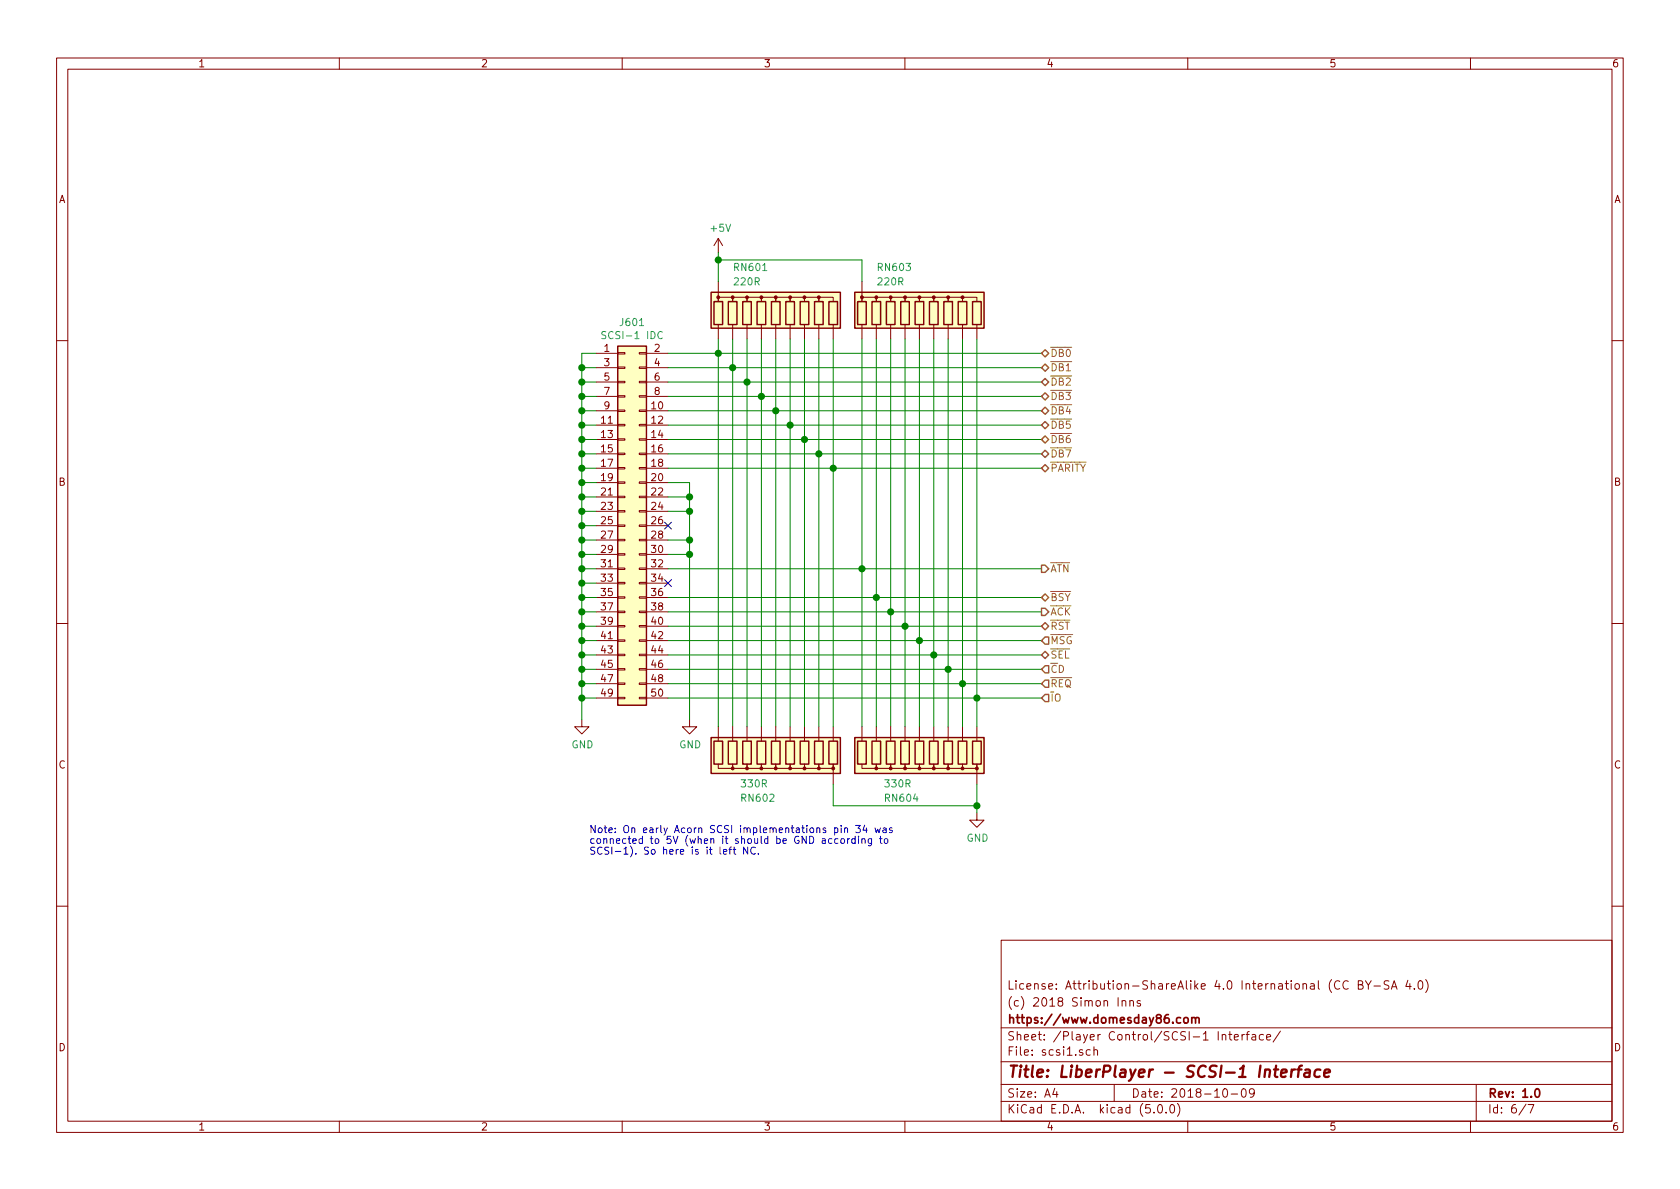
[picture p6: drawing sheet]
EESchema Schematic File Version 4
LIBS:LiberPlayer-cache
EELAYER 26 0
EELAYER END
$Descr A4 11693 8268
encoding utf-8
Sheet 6 7
Title "LiberPlayer - SCSI-1 Interface"
Date "2018-10-09"
Rev "1.0"
Comp "https://www.domesday86.com"
Comment1 "(c) 2018 Simon Inns"
Comment2 "License: Attribution-ShareAlike 4.0 International (CC BY-SA 4.0)"
Comment3 ""
Comment4 ""
$EndDescr
$Comp
L Connector_Generic:Conn_02x25_Odd_Even J?
U 1 1
P 4350 3650
AR Path="/5BB771D8/5BB805CB" Ref="J?"  Part="1" 
AR Path="/5BBDA596/5BBE21AF/5BB805CB" Ref="J601"  Part="1" 
F 0 "J601" H 4400 5067 50  0000 C CNN
F 1 "SCSI-1 IDC" H 4400 4976 50  0000 C CNN
F 2 "Connector_IDC:IDC-Header_2x25_P2.54mm_Vertical" H 4350 3650 50  0001 C CNN
F 3 "~" H 4350 3650 50  0001 C CNN
	1    4350 3650
	1    0    0    -1  
$EndComp
Wire Wire Line
	4150 2450 4050 2450
Wire Wire Line
	4050 2450 4050 2550
$Comp
L power:GND #PWR?
U 1 1
P 4050 5000
AR Path="/5BB771D8/5BD9C3C9" Ref="#PWR?"  Part="1" 
AR Path="/5BBDA596/5BBE21AF/5BD9C3C9" Ref="#PWR0601"  Part="1" 
F 0 "#PWR0601" H 4050 4750 50  0001 C CNN
F 1 "GND" H 4055 4827 50  0000 C CNN
F 2 "" H 4050 5000 50  0001 C CNN
F 3 "" H 4050 5000 50  0001 C CNN
	1    4050 5000
	1    0    0    -1  
$EndComp
Wire Wire Line
	4150 2550 4050 2550
Connection ~ 4050 2550
Wire Wire Line
	4050 2550 4050 2650
Wire Wire Line
	4150 2650 4050 2650
Wire Wire Line
	4150 2750 4050 2750
Wire Wire Line
	4150 2850 4050 2850
Wire Wire Line
	4150 2950 4050 2950
Wire Wire Line
	4150 3050 4050 3050
Wire Wire Line
	4150 3150 4050 3150
Wire Wire Line
	4150 3250 4050 3250
Wire Wire Line
	4150 3350 4050 3350
Wire Wire Line
	4150 3450 4050 3450
Wire Wire Line
	4150 3550 4050 3550
Wire Wire Line
	4150 3650 4050 3650
Wire Wire Line
	4150 3750 4050 3750
Wire Wire Line
	4150 3850 4050 3850
Wire Wire Line
	4150 3950 4050 3950
Wire Wire Line
	4150 4050 4050 4050
Wire Wire Line
	4150 4150 4050 4150
Wire Wire Line
	4150 4250 4050 4250
Wire Wire Line
	4150 4350 4050 4350
Wire Wire Line
	4150 4450 4050 4450
Wire Wire Line
	4150 4550 4050 4550
Wire Wire Line
	4150 4650 4050 4650
Wire Wire Line
	4150 4750 4050 4750
Wire Wire Line
	4150 4850 4050 4850
Connection ~ 4050 2650
Wire Wire Line
	4050 2650 4050 2750
Connection ~ 4050 2750
Connection ~ 4050 2850
Connection ~ 4050 2950
Connection ~ 4050 3050
Connection ~ 4050 3150
Connection ~ 4050 3250
Connection ~ 4050 3350
Connection ~ 4050 3450
Connection ~ 4050 3550
Connection ~ 4050 3650
Connection ~ 4050 3750
Connection ~ 4050 3850
Connection ~ 4050 3950
Connection ~ 4050 4050
Connection ~ 4050 4150
Connection ~ 4050 4250
Connection ~ 4050 4350
Connection ~ 4050 4450
Connection ~ 4050 4550
Connection ~ 4050 4650
Connection ~ 4050 4750
Connection ~ 4050 4850
Wire Wire Line
	4050 2750 4050 2850
Wire Wire Line
	4050 2850 4050 2950
Wire Wire Line
	4050 2950 4050 3050
Wire Wire Line
	4050 3050 4050 3150
Wire Wire Line
	4050 3150 4050 3250
Wire Wire Line
	4050 3250 4050 3350
Wire Wire Line
	4050 3350 4050 3450
Wire Wire Line
	4050 3450 4050 3550
Wire Wire Line
	4050 3550 4050 3650
Wire Wire Line
	4050 3650 4050 3750
Wire Wire Line
	4050 3750 4050 3850
Wire Wire Line
	4050 3850 4050 3950
Wire Wire Line
	4050 3950 4050 4050
Wire Wire Line
	4050 4050 4050 4150
Wire Wire Line
	4050 4150 4050 4250
Wire Wire Line
	4050 4250 4050 4350
Wire Wire Line
	4050 4350 4050 4450
Wire Wire Line
	4050 4450 4050 4550
Wire Wire Line
	4050 4550 4050 4650
Wire Wire Line
	4050 4650 4050 4750
Wire Wire Line
	4050 4750 4050 4850
Wire Wire Line
	4050 4850 4050 5000
Wire Wire Line
	4650 3350 4800 3350
Wire Wire Line
	4800 3350 4800 3450
Wire Wire Line
	4650 3450 4800 3450
Connection ~ 4800 3450
Wire Wire Line
	4800 3450 4800 3550
Wire Wire Line
	4650 3550 4800 3550
Connection ~ 4800 3550
Wire Wire Line
	4800 3550 4800 3750
Wire Wire Line
	4650 3750 4800 3750
Connection ~ 4800 3750
Wire Wire Line
	4800 3750 4800 3850
Wire Wire Line
	4650 3850 4800 3850
Connection ~ 4800 3850
$Comp
L power:GND #PWR?
U 1 1
P 4800 5000
AR Path="/5BB771D8/5BDA6B56" Ref="#PWR?"  Part="1" 
AR Path="/5BBDA596/5BBE21AF/5BDA6B56" Ref="#PWR0602"  Part="1" 
F 0 "#PWR0602" H 4800 4750 50  0001 C CNN
F 1 "GND" H 4805 4827 50  0000 C CNN
F 2 "" H 4800 5000 50  0001 C CNN
F 3 "" H 4800 5000 50  0001 C CNN
	1    4800 5000
	1    0    0    -1  
$EndComp
NoConn ~ 4650 3650
Wire Wire Line
	4800 3850 4800 5000
NoConn ~ 4650 4050
Text Notes 4100 5950 0    50   ~ 0
Note: On early Acorn SCSI implementations pin 34 was\nconnected to 5V (when it should be GND according to\nSCSI-1). So here is it left NC.
Wire Wire Line
	4650 2450 5000 2450
Wire Wire Line
	4650 2550 5100 2550
Wire Wire Line
	4650 2650 5200 2650
Wire Wire Line
	4650 2750 5300 2750
Wire Wire Line
	4650 2850 5400 2850
Wire Wire Line
	4650 2950 5500 2950
Wire Wire Line
	4650 3050 5600 3050
Wire Wire Line
	4650 3150 5700 3150
Wire Wire Line
	5000 2350 5000 2450
Connection ~ 5000 2450
Wire Wire Line
	5000 2450 7250 2450
Wire Wire Line
	5100 2350 5100 2550
Connection ~ 5100 2550
Wire Wire Line
	5100 2550 7250 2550
Wire Wire Line
	5200 2350 5200 2650
Connection ~ 5200 2650
Wire Wire Line
	5200 2650 7250 2650
Wire Wire Line
	5300 2350 5300 2750
Connection ~ 5300 2750
Wire Wire Line
	5300 2750 7250 2750
Wire Wire Line
	5400 2350 5400 2850
Connection ~ 5400 2850
Wire Wire Line
	5400 2850 7250 2850
Wire Wire Line
	5500 2350 5500 2950
Connection ~ 5500 2950
Wire Wire Line
	5500 2950 7250 2950
Wire Wire Line
	5600 2350 5600 3050
Connection ~ 5600 3050
Wire Wire Line
	5600 3050 7250 3050
Wire Wire Line
	5700 2350 5700 3150
Connection ~ 5700 3150
Wire Wire Line
	5700 3150 7250 3150
$Comp
L power:+5V #PWR?
U 1 1
P 5000 1750
AR Path="/5BB771D8/5BDE699B" Ref="#PWR?"  Part="1" 
AR Path="/5BBDA596/5BBE21AF/5BDE699B" Ref="#PWR0603"  Part="1" 
F 0 "#PWR0603" H 5000 1600 50  0001 C CNN
F 1 "+5V" H 5015 1923 50  0000 C CNN
F 2 "" H 5000 1750 50  0001 C CNN
F 3 "" H 5000 1750 50  0001 C CNN
	1    5000 1750
	1    0    0    -1  
$EndComp
Wire Wire Line
	5000 2450 5000 5050
Wire Wire Line
	5100 2550 5100 5050
Wire Wire Line
	5200 2650 5200 5050
Wire Wire Line
	5300 2750 5300 5050
Wire Wire Line
	5400 2850 5400 5050
Wire Wire Line
	5500 2950 5500 5050
Wire Wire Line
	5600 3050 5600 5050
Wire Wire Line
	5700 3150 5700 5050
$Comp
L power:GND #PWR?
U 1 1
P 6800 5650
AR Path="/5BB771D8/5BE1A69D" Ref="#PWR?"  Part="1" 
AR Path="/5BBDA596/5BBE21AF/5BE1A69D" Ref="#PWR0604"  Part="1" 
F 0 "#PWR0604" H 6800 5400 50  0001 C CNN
F 1 "GND" H 6805 5477 50  0000 C CNN
F 2 "" H 6800 5650 50  0001 C CNN
F 3 "" H 6800 5650 50  0001 C CNN
	1    6800 5650
	1    0    0    -1  
$EndComp
Wire Wire Line
	4650 3950 6000 3950
Wire Wire Line
	4650 4150 6100 4150
Wire Wire Line
	4650 4250 6200 4250
Wire Wire Line
	4650 4350 6300 4350
Wire Wire Line
	4650 4450 6400 4450
Wire Wire Line
	4650 4550 6500 4550
Wire Wire Line
	4650 4650 6600 4650
Wire Wire Line
	4650 4750 6700 4750
Wire Wire Line
	4650 4850 6800 4850
Wire Wire Line
	6000 2350 6000 3950
Connection ~ 6000 3950
Wire Wire Line
	6000 3950 7250 3950
Wire Wire Line
	6000 3950 6000 5050
Wire Wire Line
	6100 2350 6100 4150
Connection ~ 6100 4150
Wire Wire Line
	6100 4150 7250 4150
Wire Wire Line
	6100 4150 6100 5050
Wire Wire Line
	6200 2350 6200 4250
Connection ~ 6200 4250
Wire Wire Line
	6200 4250 7250 4250
Wire Wire Line
	6200 4250 6200 5050
Wire Wire Line
	6300 2350 6300 4350
Connection ~ 6300 4350
Wire Wire Line
	6300 4350 7250 4350
Wire Wire Line
	6300 4350 6300 5050
Wire Wire Line
	6400 2350 6400 4450
Connection ~ 6400 4450
Wire Wire Line
	6400 4450 7250 4450
Wire Wire Line
	6400 4450 6400 5050
Wire Wire Line
	6500 2350 6500 4550
Connection ~ 6500 4550
Wire Wire Line
	6500 4550 7250 4550
Wire Wire Line
	6500 4550 6500 5050
Wire Wire Line
	6600 2350 6600 4650
Connection ~ 6600 4650
Wire Wire Line
	6600 4650 7250 4650
Wire Wire Line
	6600 4650 6600 5050
$Comp
L Device:R_Network09 RN?
U 1 1
P 5400 2150
AR Path="/5BB771D8/5BE7EAD4" Ref="RN?"  Part="1" 
AR Path="/5BBDA596/5BBE21AF/5BE7EAD4" Ref="RN601"  Part="1" 
F 0 "RN601" H 5100 2450 50  0000 L CNN
F 1 "220R" H 5100 2350 50  0000 L CNN
F 2 "Resistor_THT:R_Array_SIP10" V 5975 2150 50  0001 C CNN
F 3 "http://www.vishay.com/docs/31509/csc.pdf" H 5400 2150 50  0001 C CNN
	1    5400 2150
	1    0    0    -1  
$EndComp
$Comp
L Device:R_Network09 RN?
U 1 1
P 5400 5250
AR Path="/5BB771D8/5BE7EB18" Ref="RN?"  Part="1" 
AR Path="/5BBDA596/5BBE21AF/5BE7EB18" Ref="RN602"  Part="1" 
F 0 "RN602" H 5650 5550 50  0000 R CNN
F 1 "330R" H 5650 5450 50  0000 R CNN
F 2 "Resistor_THT:R_Array_SIP10" V 5975 5250 50  0001 C CNN
F 3 "http://www.vishay.com/docs/31509/csc.pdf" H 5400 5250 50  0001 C CNN
	1    5400 5250
	-1   0    0    1   
$EndComp
Wire Wire Line
	4650 3250 5800 3250
Wire Wire Line
	5800 2350 5800 3250
Connection ~ 5800 3250
Wire Wire Line
	5800 3250 7250 3250
Wire Wire Line
	5800 3250 5800 5050
$Comp
L Device:R_Network09 RN?
U 1 1
P 6400 2150
AR Path="/5BB771D8/5BE8B9FA" Ref="RN?"  Part="1" 
AR Path="/5BBDA596/5BBE21AF/5BE8B9FA" Ref="RN603"  Part="1" 
F 0 "RN603" H 6100 2450 50  0000 L CNN
F 1 "220R" H 6100 2350 50  0000 L CNN
F 2 "Resistor_THT:R_Array_SIP10" V 6975 2150 50  0001 C CNN
F 3 "http://www.vishay.com/docs/31509/csc.pdf" H 6400 2150 50  0001 C CNN
	1    6400 2150
	1    0    0    -1  
$EndComp
$Comp
L Device:R_Network09 RN?
U 1 1
P 6400 5250
AR Path="/5BB771D8/5BE8BA22" Ref="RN?"  Part="1" 
AR Path="/5BBDA596/5BBE21AF/5BE8BA22" Ref="RN604"  Part="1" 
F 0 "RN604" H 6650 5550 50  0000 R CNN
F 1 "330R" H 6650 5450 50  0000 R CNN
F 2 "Resistor_THT:R_Array_SIP10" V 6975 5250 50  0001 C CNN
F 3 "http://www.vishay.com/docs/31509/csc.pdf" H 6400 5250 50  0001 C CNN
	1    6400 5250
	-1   0    0    1   
$EndComp
Wire Wire Line
	6700 2350 6700 4750
Connection ~ 6700 4750
Wire Wire Line
	6700 4750 7250 4750
Wire Wire Line
	6700 4750 6700 5050
Wire Wire Line
	6800 2350 6800 4850
Connection ~ 6800 4850
Wire Wire Line
	6800 4850 7250 4850
Wire Wire Line
	6800 4850 6800 5050
Wire Wire Line
	5000 1750 5000 1800
Wire Wire Line
	6000 1950 6000 1800
Wire Wire Line
	6000 1800 5000 1800
Connection ~ 5000 1800
Wire Wire Line
	5000 1800 5000 1950
Wire Wire Line
	5800 5450 5800 5600
Wire Wire Line
	5800 5600 6800 5600
Wire Wire Line
	6800 5600 6800 5650
Wire Wire Line
	6800 5600 6800 5450
Connection ~ 6800 5600
Text HLabel 7250 2450 2    50   BiDi ~ 0
~DB0
Text HLabel 7250 2550 2    50   BiDi ~ 0
~DB1
Text HLabel 7250 2650 2    50   BiDi ~ 0
~DB2
Text HLabel 7250 2750 2    50   BiDi ~ 0
~DB3
Text HLabel 7250 2850 2    50   BiDi ~ 0
~DB4
Text HLabel 7250 2950 2    50   BiDi ~ 0
~DB5
Text HLabel 7250 3050 2    50   BiDi ~ 0
~DB6
Text HLabel 7250 3150 2    50   BiDi ~ 0
~DB7
Text HLabel 7250 3250 2    50   BiDi ~ 0
~PARITY
Text HLabel 7250 4150 2    50   BiDi ~ 0
~BSY
Text HLabel 7250 4350 2    50   BiDi ~ 0
~RST
Text HLabel 7250 4550 2    50   BiDi ~ 0
~SEL
Text HLabel 7250 3950 2    50   Output ~ 0
~ATN
Text HLabel 7250 4250 2    50   Output ~ 0
~ACK
Text HLabel 7250 4450 2    50   Input ~ 0
~MSG
Text HLabel 7250 4750 2    50   Input ~ 0
~REQ
Text HLabel 7250 4850 2    50   Input ~ 0
~I~O
Text HLabel 7250 4650 2    50   Input ~ 0
~C~D
$EndSCHEMATC
